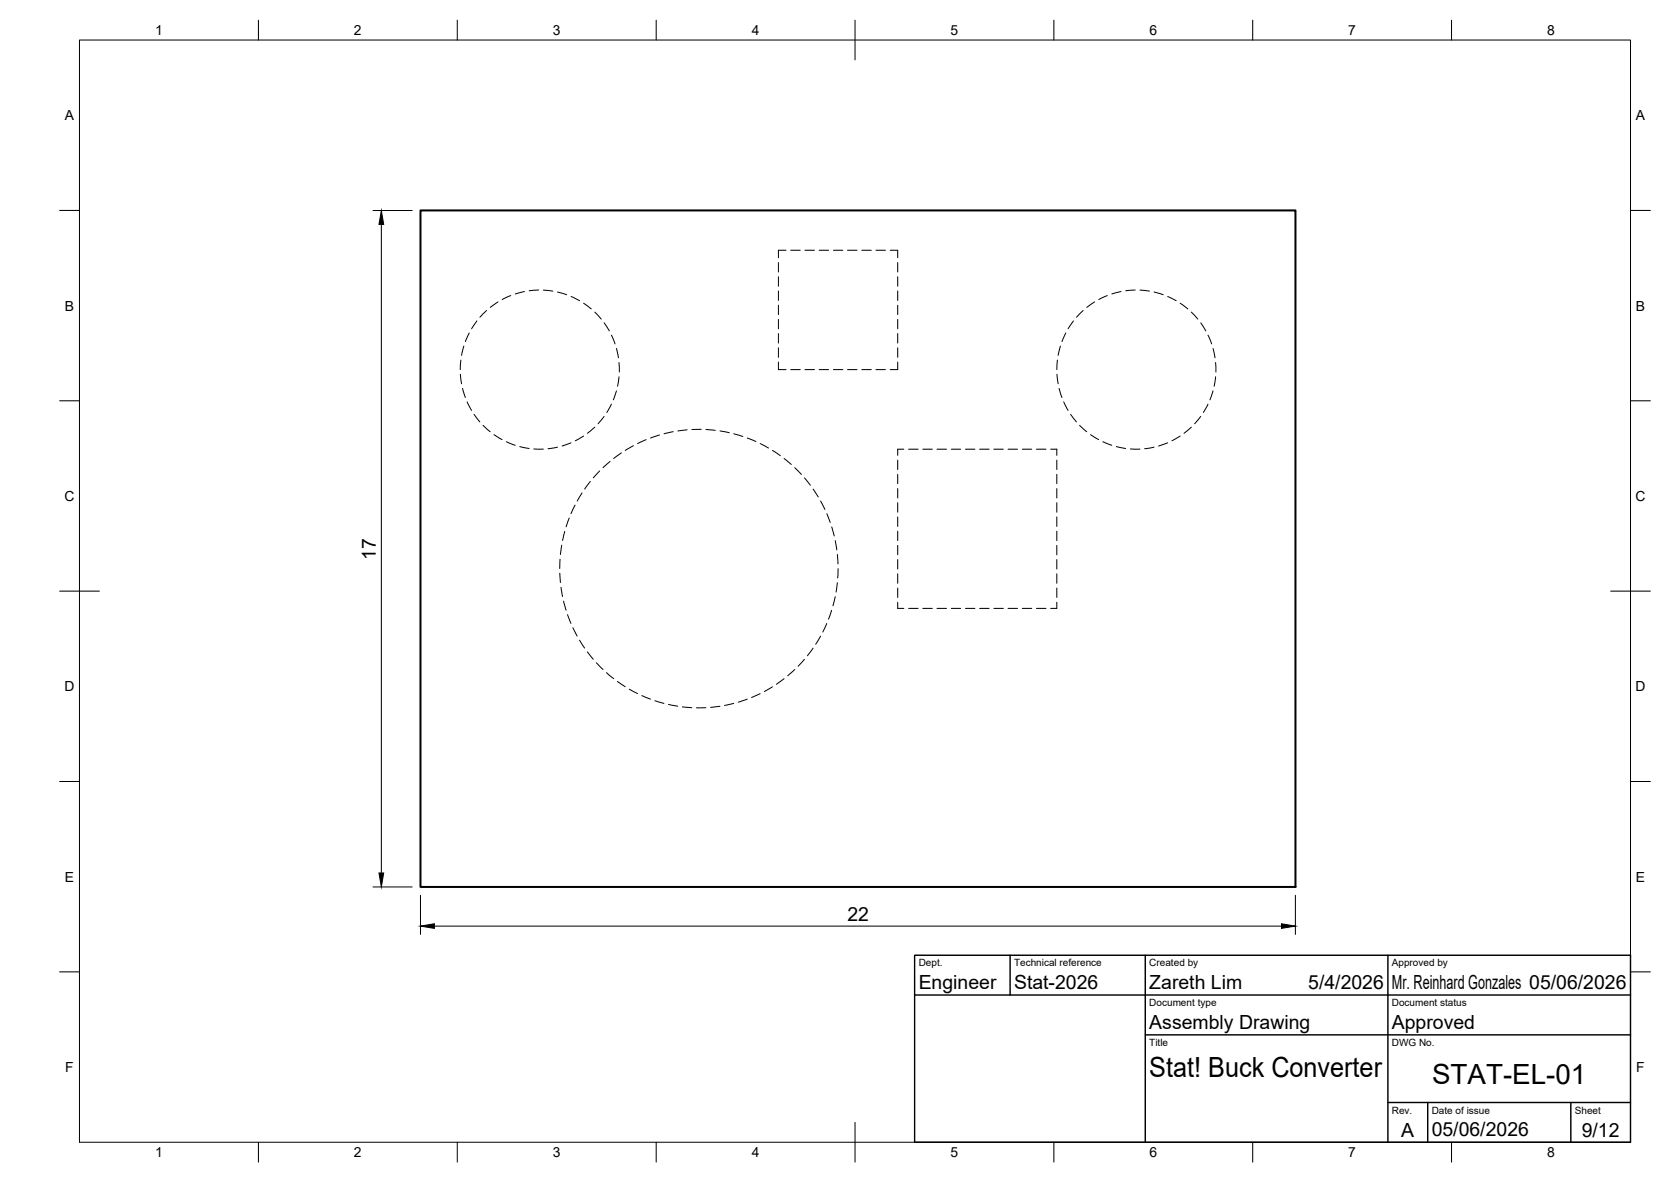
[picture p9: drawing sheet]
<svg xmlns="http://www.w3.org/2000/svg" width="420mm" height="297mm" viewBox="0 0 420 297" stroke-linecap="round" stroke-linejoin="round" font-family="sans-serif">
<!-- layer: Visible -->
<path d="M105.7 52.9h220v170h-220z" fill="none" stroke="#000" stroke-width=".51"/>
<!-- layer: Hidden -->
<g fill="none" stroke="#000" stroke-width=".25">
<path d="M122.3 78l-1.6 1.7M125.2 75.9l-1.9 1.3M128.4 74.3l-2.1 1M131.9 73.3l-2.3 .6M135.4 72.9l-2.3 .2M136.6 72.9l2.4 .3M140.2 73.4l2.3 .7M143.6 74.5l2.1 1.1M146.7 76.2l2 1.4M149.6 78.4l1.6 1.8M195.7 66v2.4M195.7 69.5v2.4"/>
<path d="M195.7 73.1v2.4M195.7 76.7v2.4M197.6 62.9h-1.9v1.9M198.8 62.9h2.4M202.4 62.9h2.4M206 62.9h2.3M209.5 62.9h2.4M213.1 62.9h2.4M216.7 62.9h2.4M220.3 62.9h2.3M223.8 62.9h1.9v1.9M225.7 66v2.4"/>
<path d="M225.7 69.5v2.4M225.7 73.1v2.4M225.7 76.7v2.4M272.4 78l-1.7 1.7M275.2 75.9l-1.9 1.3M278.4 74.3l-2.1 1M281.9 73.3l-2.3 .6M285.4 72.9l-2.3 .2M286.6 72.9l2.4 .3M290.2 73.4l2.3 .7M293.6 74.5l2.1 1.1M296.8 76.2l1.9 1.4"/>
<path d="M299.6 78.4l1.6 1.8M115.8 94.1l.3 2.3M115.9 90.5l-.2 2.4M116.3 97.6l.7 2.3M116.6 87l-.5 2.3M118 83.7l-1 2.2M119.9 80.7l-1.3 1.9M151.9 81.1l1.3 2M153.7 84.2l.9 2.2M155 87.6l.5 2.3M155 98.2l-.8 2.3M155.6 91.1l.1 2.4"/>
<path d="M155.6 94.7l-.3 2.4M195.7 80.3v2.3M195.7 83.8v2.4M195.7 87.4v2.4M195.7 91v1.9h1.9M198.8 92.9h2.4M202.4 92.9h2.4M206 92.9h2.3M209.5 92.9h2.4M213.1 92.9h2.4M216.7 92.9h2.4M220.3 92.9h2.3"/>
<path d="M225.7 80.3v2.3M225.7 83.8v2.4M225.7 87.4v2.4M225.7 91v1.9h-1.9M265.8 94.1l.3 2.3M265.9 90.5l-.2 2.4M266.3 97.6l.7 2.3M266.6 87l-.5 2.3M268 83.7l-1 2.2M269.9 80.7l-1.3 1.9M301.9 81.1l1.3 2M303.7 84.2l1 2.2"/>
<path d="M305 98.2l-.8 2.3M305 87.6l.5 2.3M305.6 91.1l.1 2.4M305.6 94.7l-.3 2.4M117.5 101l1.1 2.1M119.2 104.1l1.4 1.9M121.5 106.9l1.8 1.6M124.2 109.2l2 1.3M127.3 111l2.2 .9M130.7 112.2l2.3 .5M134.2 112.8l2.4 .1M140.2 112.4l-2.4 .4"/>
<path d="M143.6 111.3l-2.3 .8M146.7 109.6l-2 1.2M149.5 107.3l-1.8 1.6M150.8 118.3l-1.6 1.8M151.9 104.7l-1.5 1.8M153.4 116l-1.8 1.5M153.7 101.6l-1.1 2.1M156.2 113.8l-1.9 1.4M159.3 112l-2.1 1.2M162.5 110.5l-2.2 1M165.8 109.3l-2.2 .8M169.3 108.5l-2.3 .5"/>
<path d="M172.8 108l-2.4 .3M176.3 107.9h-2.3M177.5 107.9l2.4 .2M181 108.3l2.4 .4M184.5 109l2.3 .7M187.9 110.1l2.2 .9M191.2 111.5l2 1.1M194.2 113.2l2 1.3M197.1 115.2l1.9 1.5M199.8 117.5l1.7 1.7M225.7 115.6v2.4M225.7 119.2v2.4"/>
<path d="M227.3 112.9h-1.6v1.5M228.5 112.9h2.3M232 112.9h2.4M235.6 112.9h2.4M239.2 112.9h2.4M242.8 112.9h2.3M246.3 112.9h2.4M249.9 112.9h2.4M253.5 112.9h2.3M257 112.9h2.4M260.6 112.9h2.4M264.2 112.9h1.5v1.5"/>
<path d="M265.7 115.6v2.4M265.7 119.2v2.4M267.5 101l1.1 2.1M269.2 104.1l1.5 1.9M271.5 106.9l1.7 1.6M274.2 109.2l2 1.3M277.3 111l2.2 .9M280.7 112.2l2.3 .5M284.2 112.8l2.4 .1M290.2 112.4l-2.4 .4M293.6 111.3l-2.3 .8M296.7 109.6l-2 1.2"/>
<path d="M299.6 107.3l-1.9 1.6M301.9 104.7l-1.5 1.8M303.7 101.6l-1.1 2.1M141.2 137l-.3 2.3M142 133.5l-.5 2.3M143.1 130.2l-.8 2.2M144.6 126.9l-1 2.2M146.3 123.9l-1.2 2M148.4 121l-1.4 1.9M202.3 120.1l1.5 1.8M204.4 122.9l1.3 2M206.3 125.9l1.1 2.1"/>
<path d="M207.9 129.1l.8 2.2M209.1 132.4l.7 2.3M210 135.9l.4 2.3M210.5 139.3l.2 2.4M225.7 122.8v2.3M225.7 126.3v2.4M225.7 129.9v2.4M225.7 133.5v2.4M225.7 137.1v2.3M265.7 122.8v2.3M265.7 126.3v2.4M265.7 129.9v2.4"/>
<path d="M265.7 133.5v2.4M265.7 137.1v2.3M140.8 144l.1 2.4M140.8 140.5l-.1 2.4M141.1 147.6l.3 2.3M141.7 151.1l.6 2.2M142.7 154.5l.9 2.2M144 157.7l1.1 2.2M206.3 159.9l-1.2 2M207.9 156.7l-1 2.1M209.1 153.4l-.8 2.2M210 150l-.6 2.2"/>
<path d="M210.5 146.4l-.3 2.4M210.7 142.9l-.1 2.4M225.7 140.6v2.4M225.7 144.2v2.4M225.7 147.8v2.3M225.7 151.3v1.6h1.6M228.5 152.9h2.3M232 152.9h2.4M235.6 152.9h2.4M239.2 152.9h2.4M242.8 152.9h2.3M246.3 152.9h2.4"/>
<path d="M249.9 152.9h2.4M253.5 152.9h2.3M257 152.9h2.4M260.6 152.9h2.4M265.7 151.3v1.6h-1.5M265.7 140.6v2.4M265.7 144.2v2.4M265.7 147.8v2.3M145.7 160.9l1.3 2M147.7 163.8l1.5 1.9M149.9 166.5l1.7 1.7M152.5 169l1.8 1.5"/>
<path d="M155.2 171.2l2 1.4M158.2 173.2l2.1 1.1M161.4 174.8l2.2 .9M164.7 176.1l2.2 .7M168.1 177l2.3 .5M171.6 177.6l2.3 .2M177.5 177.8l-2.4 .1M181 177.5l-2.3 .3M184.5 176.8l-2.3 .5M187.9 175.7l-2.3 .8M191.1 174.3l-2.1 1M194.2 172.6l-2 1.2"/>
<path d="M197.1 170.6l-1.9 1.4M199.8 168.3l-1.7 1.5M202.3 165.7l-1.6 1.7M204.4 162.9l-1.4 1.9"/>
</g>
<!-- layer: BORDER -->
<g fill="none" stroke="#000" stroke-width=".25">
<path d="M20 10.1h390v276.9h-390zM65 5.1v5M115 5.1v5M165 5.1v5M215 5.1v10M265 5.1v5M315 5.1v5M365 5.1v5M15 52.9h5M410 52.9h5M15 100.7h5M410 100.7h5"/>
<path d="M15 148.6h10M405 148.6h10M15 196.4h5M410 196.4h5M15 244.2h5M410 244.2h5M65 287v5M115 287v5M165 287v5M215 282.1v9.9M265 287v5M315 287v5"/>
<path d="M365 287v5"/>
</g>
<!-- layer: TITLEBLOCK -->
<path d="M230 240.1h180v46.9h-180zM230 250h180M254 240.1v9.9M288 240.1v46.9M349 240.1v46.9M288 260.1h122M349 277.1h61M359 277.1v9.9M395 277.1v9.9" fill="none" stroke="#000" stroke-width=".36"/>
<!-- layer: FD_Dimensions -->
<path d="M93.8 52.9h9.8M95.9 56.4v163M93.8 222.9h9.8M105.7 225v9.8M109.2 232.7h213M325.7 225v9.8" fill="none" stroke="#000" stroke-width=".25"/>
<path d="M95.9 52.9l.6 3.5h-1.2zM95.3 219.4h1.2l-.6 3.5zM105.7 232.7l3.5-.6v1.2zM322.2 232.1l3.5 .6-3.5 .6z" fill="#000" stroke="#000" stroke-width=".25"/>
<g font-size="7">
<text x="289" y="270.6">Stat! Buck Converter</text>
<text x="360.1" y="272.3">STAT-EL-01</text>
</g>
<g font-size="4.9">
<text x="94.5" y="140.8" transform="rotate(-90 94.5 140.8)">17</text>
<text x="213.1" y="231.3">22</text>
<text x="231" y="248.5">Engineer</text>
<text x="255" y="248.5">Stat-2026</text>
<text x="289" y="248.5">Zareth Lim</text>
<text x="329" y="248.5">5/4/2026</text>
<text x="350" y="248.5">Mr. Reinhard Gonzales 05/06/2026</text>
<text x="289" y="258.6">Assembly Drawing</text>
<text x="350" y="258.6">Approved</text>
<text x="352.3" y="285.7">A</text>
<text x="360" y="285.5">05/06/2026</text>
<text x="397.7" y="285.7">9/12</text>
</g>
<g font-size="3.5">
<text x="39" y="8.8">1</text>
<text x="89" y="8.8">2</text>
<text x="139" y="8.8">3</text>
<text x="189" y="8.8">4</text>
<text x="239" y="8.8">5</text>
<text x="289" y="8.8">6</text>
<text x="339" y="8.8">7</text>
<text x="389" y="8.8">8</text>
<text x="16.3" y="30.2">A</text>
<text x="411.3" y="30.2">A</text>
<text x="16.3" y="78">B</text>
<text x="411.3" y="78">B</text>
<text x="16.2" y="125.9">C</text>
<text x="411.2" y="125.9">C</text>
<text x="16.2" y="173.7">D</text>
<text x="411.2" y="173.7">D</text>
<text x="16.3" y="221.6">E</text>
<text x="411.3" y="221.6">E</text>
<text x="16.4" y="269.4">F</text>
<text x="411.4" y="269.4">F</text>
<text x="39" y="290.8">1</text>
<text x="89" y="290.8">2</text>
<text x="139" y="290.8">3</text>
<text x="189" y="290.8">4</text>
<text x="239" y="290.8">5</text>
<text x="289" y="290.8">6</text>
<text x="339" y="290.8">7</text>
<text x="389" y="290.8">8</text>
</g>
<g font-size="2.5">
<text x="231" y="242.9">Dept.</text>
<text x="255" y="242.9">Technical reference</text>
<text x="289" y="242.9">Created by</text>
<text x="350" y="242.9">Approved by</text>
<text x="289" y="252.8">Document type</text>
<text x="350" y="252.8">Document status</text>
<text x="289" y="262.9">Title</text>
<text x="350" y="262.9">DWG No.</text>
<text x="350" y="279.9">Rev.</text>
<text x="360" y="279.9">Date of issue</text>
<text x="396" y="279.9">Sheet</text>
</g>
</svg>
